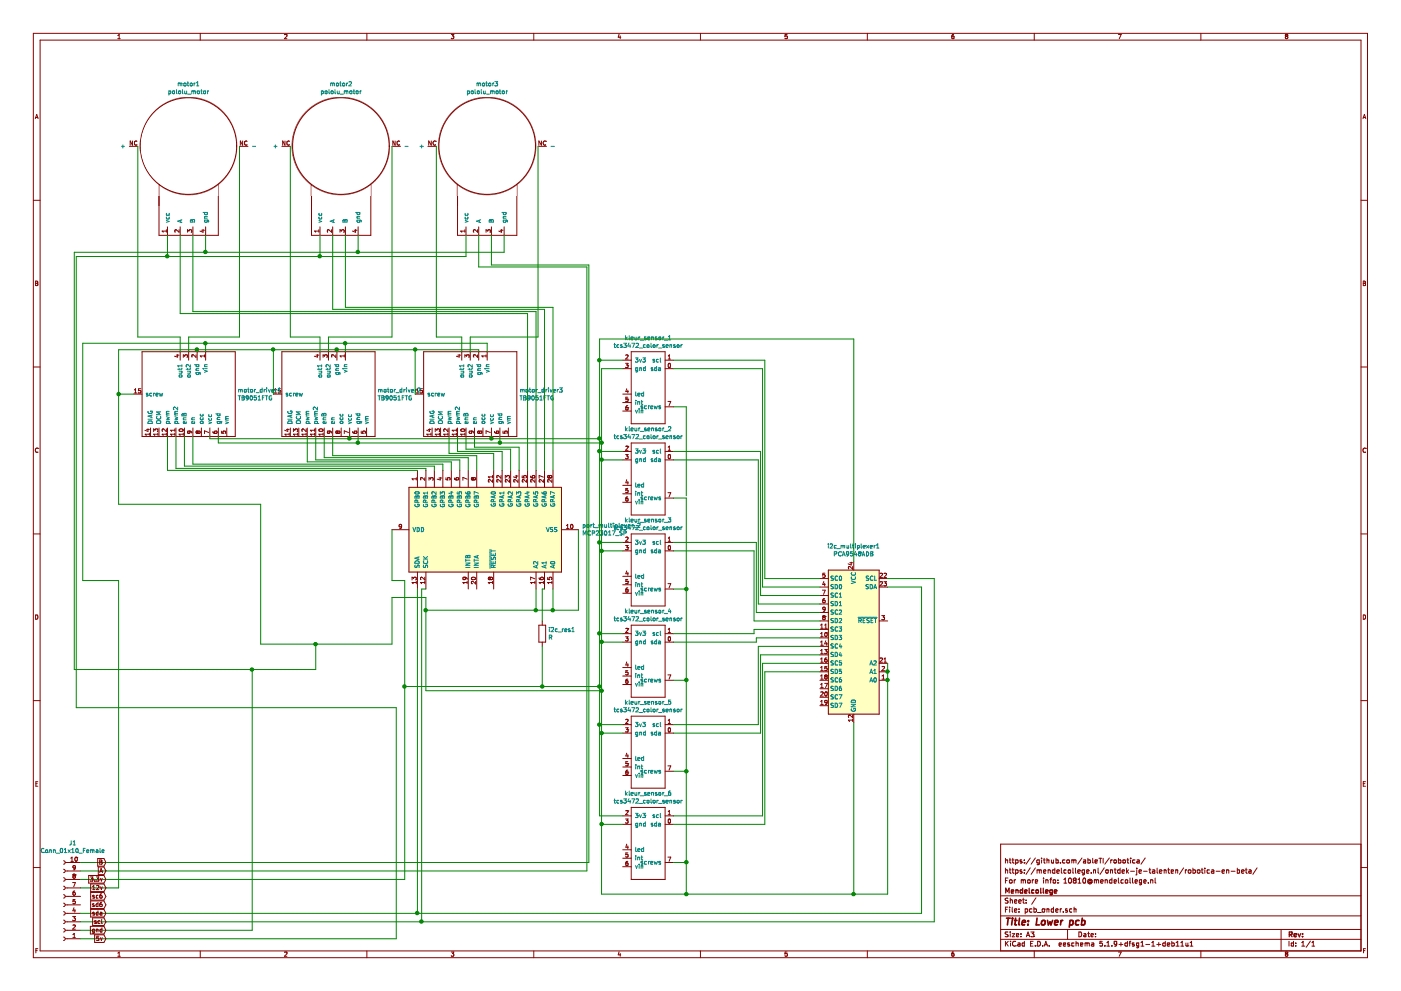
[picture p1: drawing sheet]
EESchema Schematic File Version 4
EELAYER 30 0
EELAYER END
$Descr A3 16535 11693
encoding utf-8
Sheet 1 1
Title "Lower pcb"
Date ""
Rev ""
Comp "Mendelcollege"
Comment1 "For more info: 10810@mendelcollege.nl"
Comment2 "https://mendelcollege.nl/ontdek-je-talenten/robotica-en-beta/"
Comment3 "https://github.com/ableTI/robotica/"
Comment4 ""
$EndDescr
$Comp
L pololu_motor:pololu_motor motor1
U 1 1
P 2225 1725
F 0 "motor1" H 2225 2460 50  0000 C CNN
F 1 "pololu_motor" H 2225 2369 50  0000 C CNN
F 2 "custom:pololu_motor" H 2225 2475 50  0001 C CNN
F 3 "" H 2225 2475 50  0001 C CNN
	1    2225 1725
	1    0    0    -1  
$EndComp
$Comp
L pololu_motor:pololu_motor motor2
U 1 1
P 4025 1725
F 0 "motor2" H 4025 2460 50  0000 C CNN
F 1 "pololu_motor" H 4025 2369 50  0000 C CNN
F 2 "custom:pololu_motor" H 4025 2475 50  0001 C CNN
F 3 "" H 4025 2475 50  0001 C CNN
	1    4025 1725
	1    0    0    -1  
$EndComp
$Comp
L pololu_motor:pololu_motor motor3
U 1 1
P 5750 1725
F 0 "motor3" H 5750 2460 50  0000 C CNN
F 1 "pololu_motor" H 5750 2369 50  0000 C CNN
F 2 "custom:pololu_motor" H 5750 2475 50  0001 C CNN
F 3 "" H 5750 2475 50  0001 C CNN
	1    5750 1725
	1    0    0    -1  
$EndComp
Wire Wire Line
	2125 3975 1625 3975
Wire Wire Line
	1625 3975 1625 1725
Wire Wire Line
	2225 3975 2825 3975
Wire Wire Line
	2825 3975 2825 1725
Wire Wire Line
	3775 4150 3775 3975
Wire Wire Line
	3775 3975 3425 3975
Wire Wire Line
	3425 3975 3425 1725
Wire Wire Line
	3875 4150 3875 3975
Wire Wire Line
	3875 3975 4625 3975
Wire Wire Line
	4625 3975 4625 1725
Wire Wire Line
	5450 4150 5450 3975
Wire Wire Line
	5150 3975 5150 1725
Wire Wire Line
	5550 4150 5550 3975
Wire Wire Line
	5550 3975 6350 3975
Wire Wire Line
	6350 3975 6350 1725
Wire Wire Line
	3975 4150 3975 4125
Wire Wire Line
	5650 4125 5650 4150
Wire Wire Line
	4075 4050 4075 4150
Wire Wire Line
	5750 4050 5750 4150
Wire Wire Line
	1400 4125 1400 4650
Wire Wire Line
	975  4050 975  6850
Wire Wire Line
	975  6850 1400 6850
Wire Wire Line
	3075 5950 1400 5950
$Comp
L tcs3472_color_sensor:tcs3472_color_sensor kleur_sensor_1
U 1 1
P 7600 5000
F 0 "kleur_sensor_1" H 7650 6015 50  0000 C CNN
F 1 "tcs3472_color_sensor" H 7650 5924 50  0000 C CNN
F 2 "custom:tcs3472" H 7650 6100 50  0001 C CNN
F 3 "" H 7650 6100 50  0001 C CNN
	1    7600 5000
	1    0    0    -1  
$EndComp
$Comp
L tcs3472_color_sensor:tcs3472_color_sensor kleur_sensor_2
U 1 1
P 7600 6075
F 0 "kleur_sensor_2" H 7650 7090 50  0000 C CNN
F 1 "tcs3472_color_sensor" H 7650 6999 50  0000 C CNN
F 2 "custom:tcs3472" H 7650 7175 50  0001 C CNN
F 3 "" H 7650 7175 50  0001 C CNN
	1    7600 6075
	1    0    0    -1  
$EndComp
$Comp
L tcs3472_color_sensor:tcs3472_color_sensor kleur_sensor_3
U 1 1
P 7600 7150
F 0 "kleur_sensor_3" H 7650 8165 50  0000 C CNN
F 1 "tcs3472_color_sensor" H 7650 8074 50  0000 C CNN
F 2 "custom:tcs3472" H 7650 8250 50  0001 C CNN
F 3 "" H 7650 8250 50  0001 C CNN
	1    7600 7150
	1    0    0    -1  
$EndComp
$Comp
L tcs3472_color_sensor:tcs3472_color_sensor kleur_sensor_4
U 1 1
P 7600 8225
F 0 "kleur_sensor_4" H 7650 9240 50  0000 C CNN
F 1 "tcs3472_color_sensor" H 7650 9149 50  0000 C CNN
F 2 "custom:tcs3472" H 7650 9325 50  0001 C CNN
F 3 "" H 7650 9325 50  0001 C CNN
	1    7600 8225
	1    0    0    -1  
$EndComp
$Comp
L tcs3472_color_sensor:tcs3472_color_sensor kleur_sensor_5
U 1 1
P 7600 9300
F 0 "kleur_sensor_5" H 7650 10315 50  0000 C CNN
F 1 "tcs3472_color_sensor" H 7650 10224 50  0000 C CNN
F 2 "custom:tcs3472" H 7650 10400 50  0001 C CNN
F 3 "" H 7650 10400 50  0001 C CNN
	1    7600 9300
	1    0    0    -1  
$EndComp
$Comp
L tcs3472_color_sensor:tcs3472_color_sensor kleur_sensor_6
U 1 1
P 7600 10375
F 0 "kleur_sensor_6" H 7650 11390 50  0000 C CNN
F 1 "tcs3472_color_sensor" H 7650 11299 50  0000 C CNN
F 2 "custom:tcs3472" H 7650 11475 50  0001 C CNN
F 3 "" H 7650 11475 50  0001 C CNN
	1    7600 10375
	1    0    0    -1  
$EndComp
Wire Wire Line
	7350 9725 7100 9725
Wire Wire Line
	7100 9725 7100 8650
Wire Wire Line
	7100 8650 7350 8650
Wire Wire Line
	7100 8650 7100 8150
Wire Wire Line
	7100 7575 7350 7575
Connection ~ 7100 8650
Wire Wire Line
	7100 7575 7100 6500
Wire Wire Line
	7100 6500 7350 6500
Connection ~ 7100 7575
Wire Wire Line
	7100 6500 7100 5425
Wire Wire Line
	7100 5425 7350 5425
Connection ~ 7100 6500
Wire Wire Line
	7100 5425 7100 5225
Wire Wire Line
	7100 4350 7350 4350
Connection ~ 7100 5425
Wire Wire Line
	7350 4250 7075 4250
Wire Wire Line
	7075 4250 7075 5175
Wire Wire Line
	7075 5325 7350 5325
Wire Wire Line
	7075 5325 7075 6400
Wire Wire Line
	7075 6400 7350 6400
Connection ~ 7075 5325
Wire Wire Line
	7075 6400 7075 7475
Wire Wire Line
	7075 7475 7350 7475
Connection ~ 7075 6400
Wire Wire Line
	7075 7475 7075 8100
Wire Wire Line
	7075 8550 7350 8550
Connection ~ 7075 7475
Wire Wire Line
	7075 8550 7075 9625
Wire Wire Line
	7075 9625 7350 9625
Connection ~ 7075 8550
$Comp
L Interface_Expansion:MCP23017_SP port_multiplexer_2
U 1 1
P 5725 6250
F 0 "port_multiplexer_2" V 5771 5106 50  0000 R CNN
F 1 "MCP23017_SP" V 5680 5106 50  0000 R CNN
F 2 "Package_DIP:DIP-28_W7.62mm" H 5925 5250 50  0001 L CNN
F 3 "http://ww1.microchip.com/downloads/en/DeviceDoc/20001952C.pdf" H 5925 5150 50  0001 L CNN
	1    5725 6250
	0    -1   -1   0   
$EndComp
$Comp
L Interface_Expansion:PCA9548ADB i2c_multiplexer1
U 1 1
P 10075 7525
F 0 "i2c_multiplexer1" H 10075 8606 50  0000 C CNN
F 1 "PCA9548ADB" H 10075 8515 50  0000 C CNN
F 2 "Package_SO:SSOP-24_5.3x8.2mm_P0.65mm" H 10075 6525 50  0001 C CNN
F 3 "http://www.ti.com/lit/ds/symlink/pca9548a.pdf" H 10125 7775 50  0001 C CNN
	1    10075 7525
	-1   0    0    -1  
$EndComp
Wire Wire Line
	7950 4250 9025 4250
Wire Wire Line
	9025 4250 9025 6825
Wire Wire Line
	9025 6825 9675 6825
Wire Wire Line
	9675 6925 9000 6925
Wire Wire Line
	9000 6925 9000 4350
Wire Wire Line
	9000 4350 7950 4350
Wire Wire Line
	7950 5325 8975 5325
Wire Wire Line
	8975 5325 8975 7025
Wire Wire Line
	8975 7025 9675 7025
Wire Wire Line
	9675 7125 8950 7125
Wire Wire Line
	8950 7125 8950 5425
Wire Wire Line
	8950 5425 7950 5425
Wire Wire Line
	7950 6400 8925 6400
Wire Wire Line
	8925 6400 8925 7225
Wire Wire Line
	8925 7225 9675 7225
Wire Wire Line
	9675 7325 8900 7325
Wire Wire Line
	8900 7325 8900 6500
Wire Wire Line
	8900 6500 7950 6500
Wire Wire Line
	7950 7475 8900 7475
Wire Wire Line
	8900 7475 8900 7425
Wire Wire Line
	8900 7425 9675 7425
Wire Wire Line
	9675 7525 8925 7525
Wire Wire Line
	8925 7525 8925 7575
Wire Wire Line
	8925 7575 7950 7575
Wire Wire Line
	9675 7625 8950 7625
Wire Wire Line
	8950 7625 8950 8550
Wire Wire Line
	8950 8550 7950 8550
Wire Wire Line
	7950 8650 8975 8650
Wire Wire Line
	8975 8650 8975 7725
Wire Wire Line
	8975 7725 9675 7725
Wire Wire Line
	9675 7825 9000 7825
Wire Wire Line
	9000 7825 9000 9625
Wire Wire Line
	9000 9625 7950 9625
Wire Wire Line
	7950 9725 9025 9725
Wire Wire Line
	9025 9725 9025 7925
Wire Wire Line
	9025 7925 9675 7925
Text GLabel 1250 10575 0    50   Input ~ 0
sc6
Text GLabel 1250 10675 0    50   Input ~ 0
sd6
Wire Wire Line
	10875 6925 10475 6925
Wire Wire Line
	10475 6825 11025 6825
Wire Wire Line
	11025 6825 11025 10875
Text GLabel 1250 10775 0    50   Input ~ 0
sda
Text GLabel 1250 10875 0    50   Input ~ 0
scl
Wire Wire Line
	2975 7900 2975 10975
Wire Wire Line
	2975 10975 950  10975
Wire Wire Line
	10875 10775 10875 6925
Text GLabel 1250 10975 0    50   Input ~ 0
gnd
Text GLabel 1250 11075 0    50   Input ~ 0
5v
Wire Wire Line
	4675 11075 4675 8350
Wire Wire Line
	950  11075 4675 11075
Text GLabel 1250 10375 0    50   Input ~ 0
3.3v
Wire Wire Line
	950  10375 4775 10375
Wire Wire Line
	4625 7050 5025 7050
Wire Wire Line
	5025 7050 5025 7200
Wire Wire Line
	4625 6850 4625 6250
Wire Wire Line
	6825 6250 6825 7200
Wire Wire Line
	6825 7200 6525 7200
Connection ~ 5025 7200
Wire Wire Line
	5025 7200 5025 8150
Wire Wire Line
	4625 6850 4775 6850
Wire Wire Line
	4775 6850 4775 8100
Wire Wire Line
	1975 5150 1975 5550
Wire Wire Line
	1975 5550 4925 5550
Wire Wire Line
	2075 5150 2075 5525
Wire Wire Line
	2075 5525 5025 5525
Wire Wire Line
	5025 5525 5025 5550
Wire Wire Line
	5125 5550 5125 5500
Wire Wire Line
	5125 5500 2175 5500
Wire Wire Line
	2175 5500 2175 5150
Wire Wire Line
	2275 5150 2275 5475
Wire Wire Line
	2275 5475 5225 5475
Wire Wire Line
	5225 5475 5225 5550
Wire Wire Line
	3625 5150 3625 5450
Wire Wire Line
	3625 5450 5325 5450
Wire Wire Line
	5325 5450 5325 5550
Wire Wire Line
	5425 5550 5425 5425
Wire Wire Line
	5425 5425 3725 5425
Wire Wire Line
	3725 5425 3725 5150
Wire Wire Line
	3825 5150 3825 5400
Wire Wire Line
	3825 5400 5525 5400
Wire Wire Line
	5525 5400 5525 5550
Wire Wire Line
	5625 5550 5625 5375
Wire Wire Line
	5625 5375 3925 5375
Wire Wire Line
	3925 5375 3925 5150
Wire Wire Line
	5300 5150 5300 5350
Wire Wire Line
	5300 5350 5825 5350
Wire Wire Line
	5825 5350 5825 5550
Wire Wire Line
	5400 5150 5400 5325
Wire Wire Line
	5400 5325 5925 5325
Wire Wire Line
	5925 5325 5925 5550
Wire Wire Line
	5500 5150 5500 5300
Wire Wire Line
	5500 5300 6025 5300
Wire Wire Line
	6025 5300 6025 5550
Wire Wire Line
	6125 5550 6125 5275
Wire Wire Line
	6125 5275 5600 5275
Wire Wire Line
	5600 5275 5600 5150
Wire Wire Line
	5800 5150 5800 5175
Wire Wire Line
	5800 5175 4125 5175
Wire Wire Line
	4125 5175 4125 5150
Wire Wire Line
	4125 5175 2475 5175
Wire Wire Line
	2475 5175 2475 5150
Connection ~ 4125 5175
Wire Wire Line
	2575 5150 2575 5225
Wire Wire Line
	2575 5225 4225 5225
Wire Wire Line
	4225 5225 4225 5150
Wire Wire Line
	4225 5225 5900 5225
Wire Wire Line
	5900 5225 5900 5150
Connection ~ 4225 5225
Wire Wire Line
	5900 5225 7100 5225
Connection ~ 5900 5225
Connection ~ 7100 5225
Wire Wire Line
	7100 5225 7100 4350
Wire Wire Line
	5800 5175 7075 5175
Connection ~ 5800 5175
Connection ~ 7075 5175
Wire Wire Line
	7075 5175 7075 5325
Wire Wire Line
	4775 8100 6400 8100
Connection ~ 4775 8100
Wire Wire Line
	4775 8100 4775 10375
Connection ~ 7075 8100
Wire Wire Line
	7075 8100 7075 8550
Wire Wire Line
	7100 8150 5025 8150
Connection ~ 7100 8150
Wire Wire Line
	7100 8150 7100 7575
Wire Wire Line
	10075 4000 10075 6625
Wire Wire Line
	10075 8525 10075 10550
Wire Wire Line
	7100 10550 7100 9725
Connection ~ 7100 9725
Wire Wire Line
	7075 4250 7075 4000
Wire Wire Line
	7075 4000 10075 4000
Connection ~ 7075 4250
Wire Wire Line
	6225 5550 6225 3700
Wire Wire Line
	6225 3700 2125 3700
Wire Wire Line
	2125 3700 2125 2775
Wire Wire Line
	2275 2775 2275 3675
Wire Wire Line
	2275 3675 6325 3675
Wire Wire Line
	6325 3675 6325 5550
Wire Wire Line
	6425 5550 6425 3650
Wire Wire Line
	6425 3650 3925 3650
Wire Wire Line
	3925 3650 3925 2775
Wire Wire Line
	4075 2775 4075 3625
Wire Wire Line
	4075 3625 6525 3625
Wire Wire Line
	6525 3625 6525 5550
Text GLabel 1250 10275 0    50   Input ~ 0
A
Wire Wire Line
	6925 10275 6925 3150
Wire Wire Line
	6925 3150 5650 3150
Wire Wire Line
	5650 3150 5650 2775
Wire Wire Line
	950  10275 6925 10275
Wire Wire Line
	5800 2775 5800 3125
Wire Wire Line
	5800 3125 6950 3125
Wire Wire Line
	6950 3125 6950 10175
Wire Wire Line
	6950 10175 950  10175
Text GLabel 1250 10175 0    50   Input ~ 0
B
Wire Wire Line
	1975 2775 1975 3025
Wire Wire Line
	1975 3025 3775 3025
Wire Wire Line
	3775 3025 3775 2775
Wire Wire Line
	3775 3025 5500 3025
Wire Wire Line
	5500 3025 5500 2775
Connection ~ 3775 3025
Wire Wire Line
	5950 2775 5950 2975
Wire Wire Line
	5950 2975 4225 2975
Wire Wire Line
	4225 2975 4225 2775
Wire Wire Line
	4225 2975 2425 2975
Wire Wire Line
	2425 2975 2425 2775
Connection ~ 4225 2975
Wire Wire Line
	2975 7900 875  7900
Wire Wire Line
	875  7900 875  2975
Wire Wire Line
	875  2975 2425 2975
Connection ~ 2975 7900
Connection ~ 2425 2975
Wire Wire Line
	1975 3025 900  3025
Wire Wire Line
	900  3025 900  8350
Wire Wire Line
	900  8350 4675 8350
Connection ~ 1975 3025
Text GLabel 1250 10475 0    50   Input ~ 0
12v
$Comp
L Connector:Conn_01x10_Female J1
U 1 1
P 750 10675
F 0 "J1" H 642 9950 50  0000 C CNN
F 1 "Conn_01x10_Female" H 642 10041 50  0000 C CNN
F 2 "custom:10x_conn" H 750 10675 50  0001 C CNN
F 3 "~" H 750 10675 50  0001 C CNN
	1    750  10675
	-1   0    0    1   
$EndComp
Wire Wire Line
	1400 10475 1400 6850
Wire Wire Line
	950  10475 1400 10475
Wire Wire Line
	3725 7900 3725 7600
Wire Wire Line
	3075 7600 3725 7600
Wire Wire Line
	2975 7900 3725 7900
Wire Wire Line
	3725 7600 4625 7600
Wire Wire Line
	4625 7600 4625 7050
Connection ~ 3725 7600
Wire Wire Line
	3075 5950 3075 7600
Wire Wire Line
	6325 6950 6325 7200
Connection ~ 6325 7200
Wire Wire Line
	6325 7200 5025 7200
Wire Wire Line
	6525 6950 6525 7200
Connection ~ 6525 7200
Wire Wire Line
	6525 7200 6325 7200
$Comp
L Device:R i2c_res1
U 1 1
P 6400 7475
F 0 "i2c_res1" H 6470 7521 50  0000 L CNN
F 1 "R" H 6470 7430 50  0000 L CNN
F 2 "custom:resistor" V 6330 7475 50  0001 C CNN
F 3 "~" H 6400 7475 50  0001 C CNN
	1    6400 7475
	1    0    0    -1  
$EndComp
Wire Wire Line
	6400 8100 6400 7625
Connection ~ 6400 8100
Wire Wire Line
	6400 8100 7075 8100
Wire Wire Line
	6400 7325 6400 6950
Wire Wire Line
	6400 6950 6425 6950
Wire Wire Line
	4925 6950 4925 10775
Wire Wire Line
	950  10775 4925 10775
Connection ~ 4925 10775
Wire Wire Line
	4925 10775 10875 10775
Wire Wire Line
	5025 6950 4975 6950
Wire Wire Line
	4975 6950 4975 10875
Wire Wire Line
	950  10875 4975 10875
Connection ~ 4975 10875
Wire Wire Line
	4975 10875 11025 10875
Wire Wire Line
	10475 7825 10475 7925
Wire Wire Line
	10475 7925 10475 8025
Connection ~ 10475 7925
Wire Wire Line
	10475 8025 10475 10550
Wire Wire Line
	10475 10550 10075 10550
Connection ~ 10475 8025
Connection ~ 10075 10550
Wire Wire Line
	5450 3975 5150 3975
Connection ~ 4075 4050
Wire Wire Line
	4075 4050 5750 4050
Connection ~ 3975 4125
$Comp
L tb9051ftg:TB9051FTG motor_driver3
U 1 1
P 5800 4650
F 0 "motor_driver3" V 5754 4978 50  0000 L CNN
F 1 "TB9051FTG" V 5845 4978 50  0000 L CNN
F 2 "custom:TB9051FTG" H 5800 5100 50  0001 C CNN
F 3 "" H 5800 5100 50  0001 C CNN
	1    5800 4650
	0    1    1    0   
$EndComp
$Comp
L tb9051ftg:TB9051FTG motor_driver2
U 1 1
P 4125 4650
F 0 "motor_driver2" V 4079 4978 50  0000 L CNN
F 1 "TB9051FTG" V 4170 4978 50  0000 L CNN
F 2 "custom:TB9051FTG" H 4125 5100 50  0001 C CNN
F 3 "" H 4125 5100 50  0001 C CNN
	1    4125 4650
	0    1    1    0   
$EndComp
Wire Wire Line
	1400 4125 2325 4125
Wire Wire Line
	3975 4125 3225 4125
Connection ~ 2325 4125
Wire Wire Line
	2325 4125 2325 4150
Connection ~ 2425 4050
Wire Wire Line
	2425 4150 2425 4050
Wire Wire Line
	2225 4150 2225 3975
Wire Wire Line
	2125 4150 2125 3975
Wire Wire Line
	2425 4050 4075 4050
Wire Wire Line
	2425 4050 975  4050
$Comp
L tb9051ftg:TB9051FTG motor_driver1
U 1 1
P 2475 4650
F 0 "motor_driver1" V 2429 4978 50  0000 L CNN
F 1 "TB9051FTG" V 2520 4978 50  0000 L CNN
F 2 "custom:TB9051FTG" H 2475 5100 50  0001 C CNN
F 3 "" H 2475 5100 50  0001 C CNN
	1    2475 4650
	0    1    1    0   
$EndComp
Wire Wire Line
	10075 10550 8100 10550
Wire Wire Line
	8100 10175 7950 10175
Wire Wire Line
	8100 10175 8100 10550
Connection ~ 8100 10550
Wire Wire Line
	8100 10550 7100 10550
Wire Wire Line
	8100 10175 8100 9100
Wire Wire Line
	8100 9100 7950 9100
Connection ~ 8100 10175
Wire Wire Line
	8100 9100 8100 8025
Wire Wire Line
	8100 8025 7950 8025
Connection ~ 8100 9100
Wire Wire Line
	8100 8025 8100 6950
Wire Wire Line
	8100 6950 7950 6950
Connection ~ 8100 8025
Wire Wire Line
	8100 6950 8100 5875
Wire Wire Line
	8100 5875 7950 5875
Connection ~ 8100 6950
Wire Wire Line
	8100 5850 8100 4800
Wire Wire Line
	8100 4800 7950 4800
Wire Wire Line
	1575 4650 1400 4650
Connection ~ 1400 4650
Wire Wire Line
	1400 4650 1400 5950
Wire Wire Line
	3225 4650 3225 4125
Connection ~ 3225 4125
Wire Wire Line
	3225 4125 2325 4125
Wire Wire Line
	4900 4650 4900 4125
Wire Wire Line
	3975 4125 4900 4125
Connection ~ 4900 4125
Wire Wire Line
	4900 4125 5650 4125
$EndSCHEMATC
